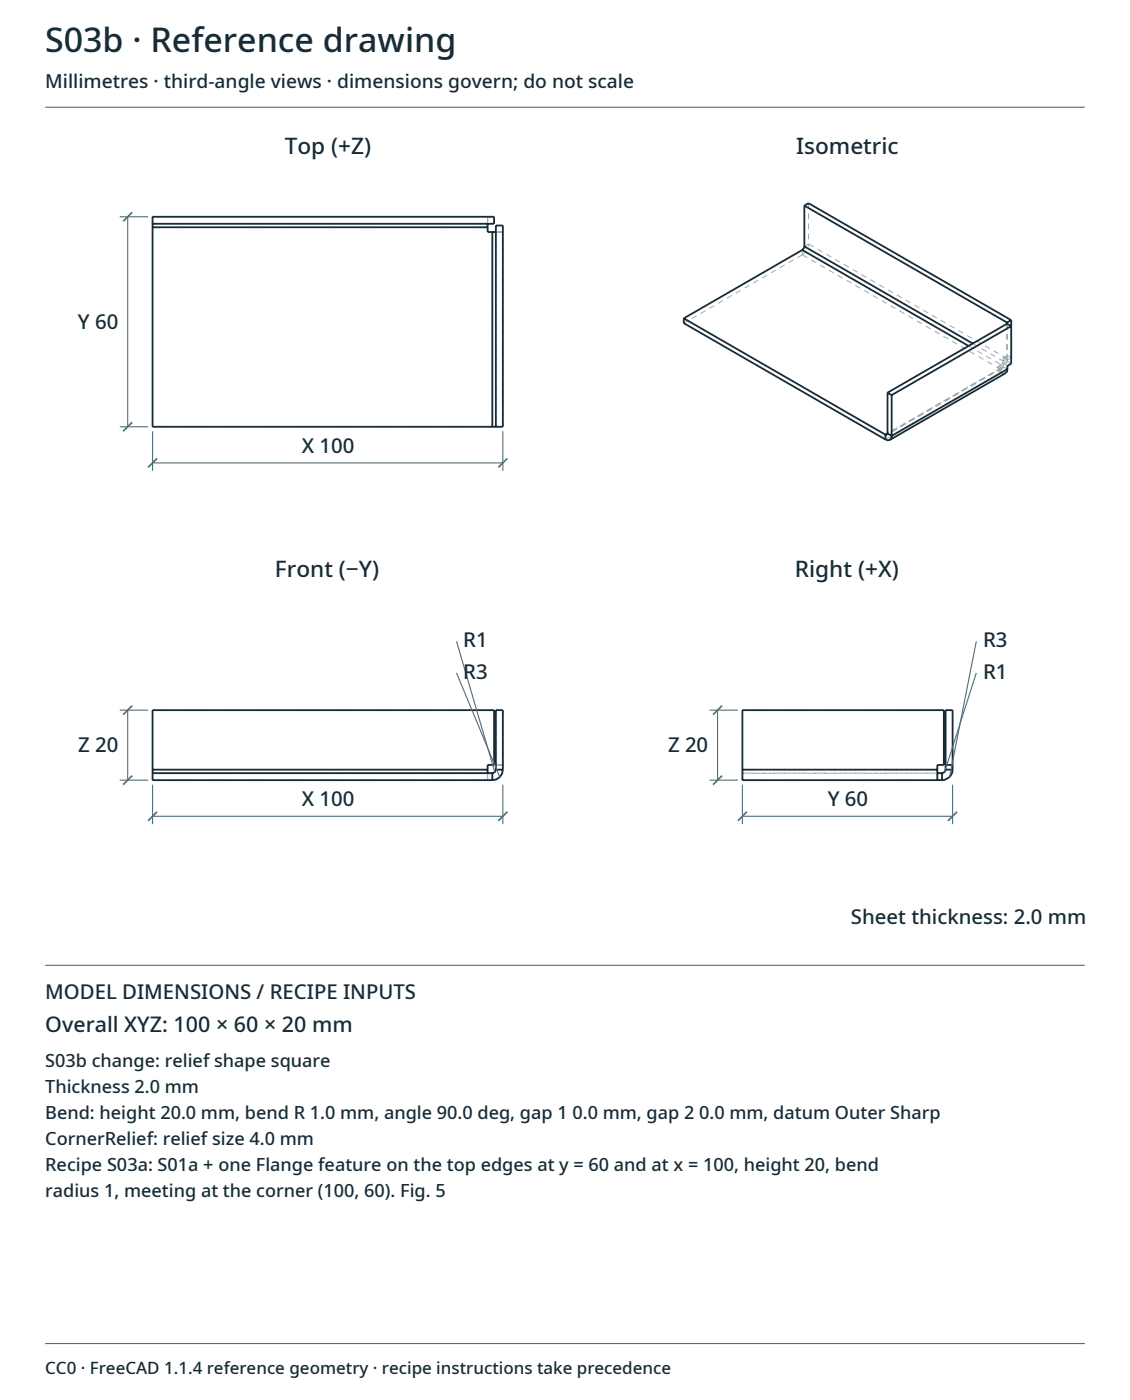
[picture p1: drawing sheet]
<svg xmlns="http://www.w3.org/2000/svg" width="265mm" height="328mm" viewBox="0 0 265 328" stroke-linecap="round" stroke-linejoin="round" font-family="sans-serif">
<g fill="none" stroke="#52707a" stroke-width=".26">
<path d="M10.6 25.1h243.4M28 50.8h6.7M29.9 50.8v49.2M28 100h6.7M35.7 108.5h82M35.7 101.1v9.2M117.7 101.1v9.2M106.9 150.3l9 30.6M106.9 157.7l10.1 24.4M228.6 150.3l-6.3 31.8M228.6 157.7l-7.4 23.2M28 166.4h6.7"/>
<path d="M29.9 166.4v16.4M166.2 166.4h6.6M168 166.4v16.4M28 182.8h6.7M35.7 183.9v9.2M35.7 191.3h82M117.7 183.9v9.2M166.2 182.8h6.6M173.8 191.3h49.2M173.8 183.9v9.2M223 183.9v9.2M10.6 226.2h243.4"/>
<path d="M10.6 314.9h243.4"/>
</g>
<g fill="none" stroke="#9daab0" stroke-width=".23" stroke-dasharray="1.3 1.1" stroke-linecap="butt">
<path d="M35.7 53.3v46.7M35.7 53.3v-2.5M35.7 52.4h78.5M35.7 50.8v1.6M114.2 54.4v-1.1M114.2 53.3h-78.5M114.2 50.8h-78.5M114.2 50.8v2.5M114.2 50.8v1.6M114.2 50.8h1.5M114.2 52.4h1.5M115.3 54.4h-1.1"/>
<path d="M115.3 54.4h2.4M115.7 50.8v1.6M116.1 54.4v45.6M116.1 52.9v1.5M117.7 54.4h-1.6M117.7 52.9v1.5M117.7 52.9h-1.6M187.9 59.7l-27.8 16M187.9 59.7v-1.1M187.9 59.7a3.1 3.1 0 0 0 1.4-2.5M189.3 57.2l-1 .5M189.3 47.6v9.6"/>
<path d="M235.8 75.9v8.8M226.8 81.1l7.6 4.4M227.8 80.5l7.1 4.1M233.8 87l.6-.4M233.8 85.8l.6-.3M233.8 87v-1.2M234.4 87.3l-.6-.3M234.4 86.6l-46.5-26.9M234.4 86.2l-.6-.4M234.4 86.2l-26.6 15.4M234.4 86.6v-1.1M234.4 87.3v-1.1"/>
<path d="M234.4 87.3l.5 .2h.5M234.4 85.5l.5-.9M234.8 86.3l-.4-.1M234.8 86.3l-27.1 15.6M234.9 85.9l-27.1 15.7M234.9 85.9l-.1 .4M234.9 85.2v.7M234.9 83.9l.9 .5M234.9 84.6v-.7M235.8 84.7l-.9 .5M235.8 84.4v-8.5M235.9 84.1l-46.6-26.9"/>
<path d="M235.9 84.1l-.1 .5a3.1 3.1 0 0 1-1.4 2M235.9 84.1l-1 .5M235.9 86.5l-1-.6M235.9 83.3l.9 .5M235.9 84.1v-.8M235.9 83.3l-1 .6M235.9 85.7l-1-.5M236.8 83.8v-7.4M236.8 85.2l-1-.5M236.8 83.8l-1 .6M35.7 100h79.6M115.3 100v-45.6"/>
<path d="M115.3 100h2.4M116.1 100h1.6M117.7 100v-45.6M207.3 103l27.1-15.7M35.7 166.4v14M114.2 179.3h1.5M115.7 166.4h-80M115.7 179.3v-12.9M116.1 166.4v12.9M116.1 179.3v1.1M116.1 166.4h1.6M117.7 166.4v12.9"/>
<path d="M117.7 179.3v1.1M117.7 179.3h-1.6M173.8 166.4h47.2M219.5 179.3v1.1M221 166.4v12.9M221 179.3h-1.5M221.4 166.4v14M221.4 166.4h1.6M223 166.4v14M223 179.3h-1.6M35.7 181.2h78.5M35.7 182.8v-1.6"/>
<path d="M35.7 182.8v-2.4M114.2 182.8h-78.5M114.2 182.8v-1.6M114.2 180.4h-78.5M114.2 180.4v2.4M114.2 180.4v-1.1M115.3 182.8h-1.1M115.3 181.2h-1.1M115.3 182.8v-1.6M115.3 182.8h.1a2.46 2.46 0 0 0 2.3-2.3v-.1M116.1 180.4l-.2 .5-.6 .3M117.7 180.4h-1.6"/>
<path d="M173.8 181.2v1.6M173.8 182.8v-1.6M173.8 181.2v-.8M173.8 180.4v-14M219.5 181.2h-45.7M219.5 182.8v-1.6M219.5 180.4h-45.7M219.5 180.4v.8M220.6 182.8h-46.8M220.6 181.2h-46.8M220.6 182.8v-1.6M220.6 182.8a2.46 2.46 0 0 0 2.4-2.4"/>
<path d="M220.6 181.2l.6-.3 .2-.5M223 180.4h-1.6"/>
</g>
<g fill="none" stroke="#172c36" stroke-width=".42">
<path d="M35.7 52.4h80v-1.6h-80v49.2h82v-47.1h-1.6v47.1M35.7 53.3h78.5M114.2 52.4v2h1.9M115.3 54.4v45.6M187.9 58.6l38.9 22.5M187.9 58.6l-27.8 16M188.3 57.7l-.4 .9M188.3 57.7l39.5 22.8M188.3 48.2l1-.6 47.5 27.4M188.3 48.2v9.5M188.3 48.2l47.5 27.4M160.1 74.6v1.1l47.2 27.3"/>
<path d="M160.1 74.6l47.2 27.3M235.8 75.9l1 .5-28 16.2M235.8 75.9l-28 16.1M235.8 75.6v.3M236.8 75v10.2l-.9 .5v.8M236.8 75l-1 .6M207.8 92l1 .6M207.8 92v9.6M208.8 92.6v9.5M235.9 86.5l-.1 .5-.4 .5-27 15.6M235.9 86.5l-27.1 15.6M207.3 103l.6 .2 .5-.1"/>
<path d="M207.3 101.9v1.1M207.8 101.6l-.1 .3h-.4M207.8 101.6l1 .5M207.8 101.6l-.5 .3M208.8 102.1l-.1 .5-.3 .5M221.4 179.3h1.6M35.7 181.2h79.6M35.7 180.4h78.5M114.2 181.2v-1.9h1.5v-12.9h-80v16.4h79.6M115.3 181.2v1.6M116.1 180.4l-.2 .5-.6 .3M116.1 180.4v-14h1.6v14"/>
<path d="M116.1 180.4h1.6M117.7 180.4a2.46 2.46 0 0 1-2.4 2.4M173.8 180.4h45.7M219.5 182.8v-3.5h1.5v-12.9h-47.2v16.4h46.8M219.5 181.2h1.1M220.6 181.2v1.6M221.4 180.4l-.2 .6-.6 .2M221.4 180.4h1.6M221.4 180.4v-14h1.6v14M223 180.4l-.1 .7a2.46 2.46 0 0 1-2.2 1.7h-.1"/>
</g>
<path d="M31 49.7l-2.2 2.2M31 99l-2.2 2.1M36.8 107.4l-2.1 2.1M118.8 107.4l-2.1 2.1M31 165.4l-2.2 2.1M169.1 165.4l-2.1 2.1M31 181.8l-2.2 2.1M36.8 190.2l-2.1 2.2M118.8 190.2l-2.1 2.2M169.1 181.8l-2.1 2.1M174.9 190.2l-2.1 2.2M224.1 190.2l-2.1 2.2" fill="none" stroke="#52707a" stroke-width=".4"/>
<text font-size="7.9" fill="#172c36" x="10.6" y="12.2">S03b · Reference drawing</text>
<g font-size="5.3" fill="#172c36">
<text x="66.7" y="36">Top (+Z)</text>
<text x="186.4" y="36">Isometric</text>
<text x="64.4" y="135.2">Front (−Y)</text>
<text x="186.1" y="135.2">Right (+X)</text>
</g>
<text font-size="5" fill="#172c36" x="10.6" y="241.8">Overall XYZ: 100 × 60 × 20 mm</text>
<g font-size="4.8" fill="#172c36">
<text x="18.3" y="77">Y 60</text>
<text x="70.7" y="106.1">X 100</text>
<text x="108.5" y="151.6">R1</text>
<text x="230.2" y="151.6">R3</text>
<text x="108.5" y="159">R3</text>
<text x="230.2" y="159">R1</text>
<text x="18.3" y="176.2">Z 20</text>
<text x="156.4" y="176.2">Z 20</text>
<text x="70.7" y="188.9">X 100</text>
<text x="193.8" y="188.9">Y 60</text>
<text x="199.3" y="216.4">Sheet thickness: 2.0 mm</text>
<text x="10.6" y="234.2">MODEL DIMENSIONS / RECIPE INPUTS</text>
</g>
<text font-size="4.5" fill="#172c36" x="10.6" y="20.6">Millimetres · third-angle views · dimensions govern; do not scale</text>
<g font-size="4.2" fill="#172c36">
<text x="10.6" y="250">S03b change: relief shape square</text>
<text x="10.6" y="256.1">Thickness 2.0 mm</text>
<text x="10.6" y="262.2">Bend: height 20.0 mm, bend R 1.0 mm, angle 90.0 deg, gap 1 0.0 mm, gap 2 0.0 mm, datum Outer Sharp</text>
<text x="10.6" y="268.3">CornerRelief: relief size 4.0 mm</text>
<text x="10.6" y="274.4">Recipe S03a: S01a + one Flange feature on the top edges at y = 60 and at x = 100, height 20, bend</text>
<text x="10.6" y="280.5">radius 1, meeting at the corner (100, 60). Fig. 5</text>
</g>
<text font-size="4" fill="#172c36" x="10.6" y="322">CC0 · FreeCAD 1.1.4 reference geometry · recipe instructions take precedence</text>
</svg>
